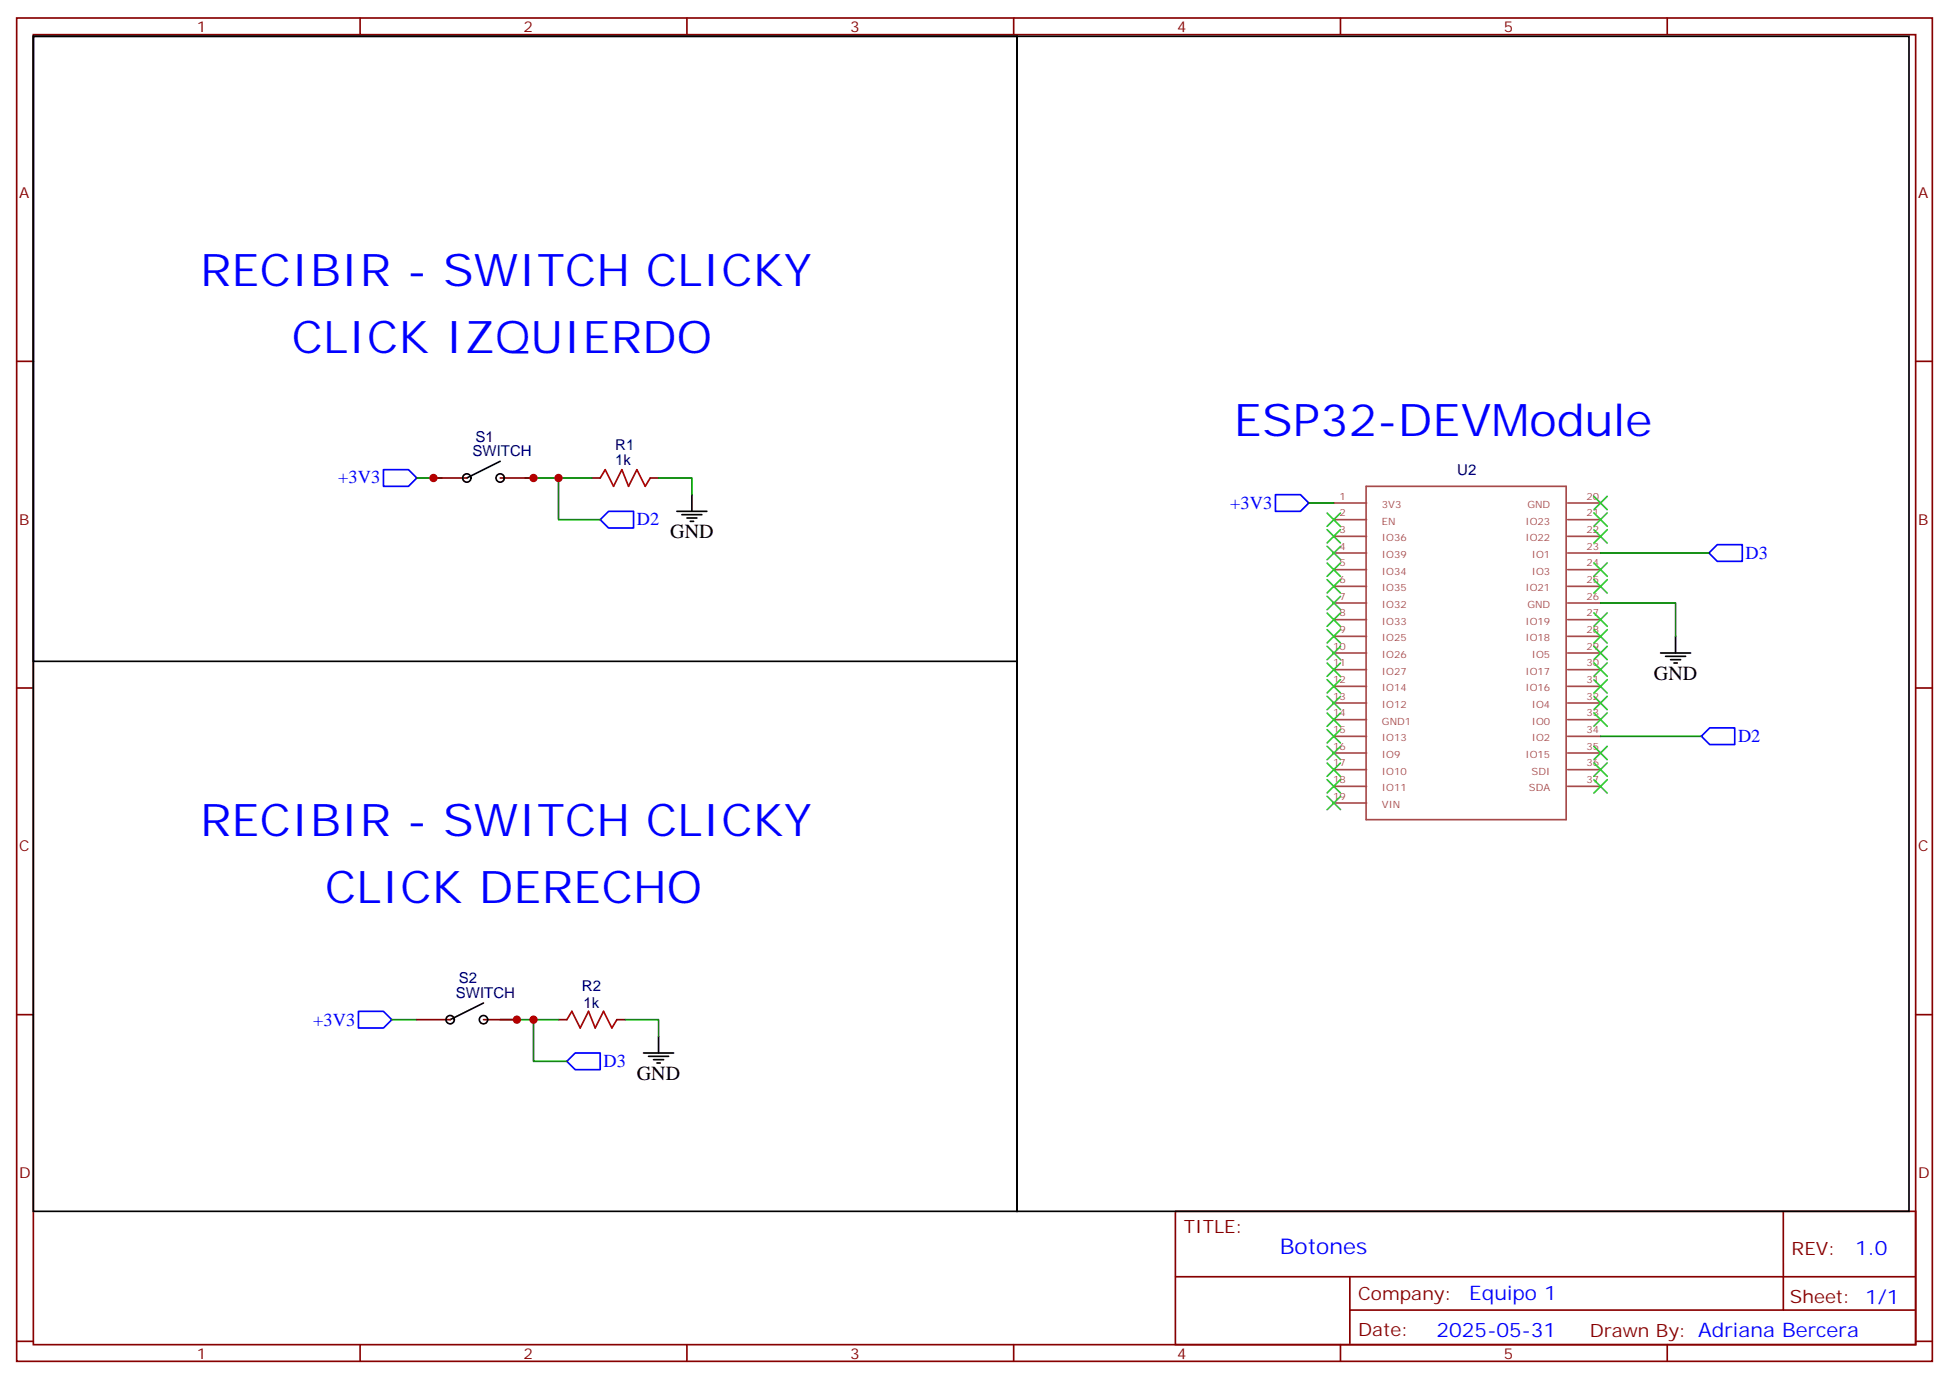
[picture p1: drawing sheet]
<svg xmlns="http://www.w3.org/2000/svg" width="412mm" height="292mm" viewBox="0 0 412 292" stroke-linecap="round" stroke-linejoin="round" font-family="sans-serif">
<g fill="none" stroke="#870000" stroke-width=".35">
<path d="M3.5 3.8h405.4v284.3h-405.4zM7.1 7.3h398.2v277.3h-398.2zM76.2 3.8v3.5M145.3 3.8v3.5M214.5 3.8v3.5M283.6 3.8v3.5M352.8 3.8v3.5M3.5 76.5h3.6M405.3 76.5h3.6M91.7 101.2h7.1M105.8 101.2h7.1M125.2 101.2h1.8"/>
<path d="M137.6 101.2h1.7M3.5 145.6h3.6M405.3 145.6h3.6M3.5 214.8h3.6M88.2 215.8h7M102.3 215.8h7.1M118.2 215.8h1.7M130.5 215.8h1.8M405.3 214.8h3.6M248.7 256.4h156.6v28.2h-156.6zM377.3 256.4v20.9M248.7 270.2h156.5"/>
<path d="M285.6 277.3h119.6M285.6 270.2v14.2M3.5 283.9h3.6M76.2 284.6v3.5M145.3 284.6v3.5M214.5 284.6v3.5M283.6 284.6v3.5M352.8 284.6v3.5M405.3 283.9h3.6"/>
</g>
<g fill="none" stroke="#a64a4a" stroke-width=".35">
<path d="M282.2 106.5h7M282.2 110h7M282.2 113.5h7M282.2 117.1h7M289.1 102.9h42.3v70.6h-42.3zM331.7 106.5h7M331.7 110h7M331.7 113.5h7M331.7 117.1h7M282.2 127.6h7M282.2 138.2h7M282.2 134.7h7"/>
<path d="M282.2 131.2h7M282.2 124.1h7M282.2 120.6h7M331.7 127.6h7M331.7 138.2h7M331.7 134.7h7M331.7 131.2h7M331.7 124.1h7M331.7 120.6h7M282.2 152.3h7M282.2 155.9h7M282.2 148.8h7"/>
<path d="M282.2 145.3h7M282.2 159.4h7M282.2 141.7h7M331.7 152.3h7M331.7 155.9h7M331.7 148.8h7M331.7 145.3h7M331.7 159.4h7M331.7 141.7h7M282.2 166.4h7M282.2 170h7M282.2 162.9h7"/>
<path d="M331.7 166.4h7M331.7 162.9h7"/>
</g>
<path d="M127 101.2l1.1-1.8 1.7 3.5 1.8-3.5 1.4 3.5 1.8-3.5 1.7 3.5 1.1-1.7M119.9 215.8l1.1-1.7 1.8 3.5 1.7-3.5 1.4 3.5 1.8-3.5 1.8 3.5 1-1.8" fill="none" stroke="#a10000" stroke-width=".35"/>
<path d="M81.1 99.4h5.3l1.8 1.8-1.8 1.7h-5.3zM127 110l1.8-1.8h5.3v3.6h-5.3zM269.9 104.7h5.3l1.7 1.8-1.7 1.7h-5.3zM361.6 117.1l1.8-1.8h5.3v3.5h-5.3zM360 155.8l1.8-1.7h5.3v3.5h-5.3zM75.8 214.1h5.3l1.8 1.7-1.8 1.8h-5.3zM119.9 224.6l1.8-1.7h5.3v3.5h-5.3z" fill="none" stroke="#00f" stroke-width=".35"/>
<path d="M88.2 101.2h5.3M111.1 101.2h14.1M118.2 101.2v8.8h8.8M139.3 101.2h7.1v3.5M276.9 106.5h5.3M338.7 117.1h22.9M338.7 127.6h15.8v7.1M338.7 155.9h21.1M82.9 215.8h5.3M105.8 215.8h12.4M112.9 215.8v8.8h7M132.3 215.8h7v3.6" fill="none" stroke="#008700" stroke-width=".35"/>
<g fill="none" stroke="#000" stroke-width=".35">
<path d="M7.1 7.7h208.1v248.7h-208.1zM7.1 7.7h208.1v132.3h-208.1zM215.2 7.7h188.7v248.7h-188.7zM105.8 97.6l-7 3.6M143.2 108.2h6.4M144.3 108.9h4.2M145.3 109.6h2.2M146 110.3h.8M146.4 104.7v3.5M351.4 138.2h6.3M352.4 138.9h4.3M353.5 139.6h2.1"/>
<path d="M354.5 134.7v3.5M354.2 140.3h.7M102.3 212.3l-7.1 3.5M139.3 219.4v3.5M136.2 222.9h6.3M137.2 223.6h4.3M138.3 224.3h2.1M139 225h.7"/>
<circle cx="98.8" cy="101.2" r=".88"/>
<circle cx="105.8" cy="101.2" r=".88"/>
<circle cx="95.3" cy="215.8" r=".88"/>
<circle cx="102.3" cy="215.8" r=".88"/>
</g>
<g fill="none" stroke="#3c3" stroke-width=".35">
<path d="M280.8 115.6l2.8 2.9M280.8 119.2l2.8 2.8M280.8 112.1l2.8 2.8M280.8 108.6l2.8 2.8M283.6 115.6l-2.8 2.9M283.6 119.2l-2.8 2.8M283.6 112.1l-2.8 2.8M283.6 108.6l-2.8 2.8M337.3 119.2l2.8 2.8M337.3 108.6l2.8 2.8M337.3 105.1l2.8 2.8M337.3 112.1l2.8 2.8"/>
<path d="M340.1 105.1l-2.8 2.8M340.1 108.6l-2.8 2.8M340.1 112.1l-2.8 2.8M340.1 119.2l-2.8 2.8M280.8 122.7l2.8 2.8M280.8 126.2l2.8 2.8M280.8 129.8l2.8 2.8M280.8 133.3l2.8 2.8M280.8 136.8l2.8 2.8M283.6 122.7l-2.8 2.8M283.6 126.2l-2.8 2.8M283.6 129.8l-2.8 2.8"/>
<path d="M283.6 133.3l-2.8 2.8M283.6 136.8l-2.8 2.8M337.3 136.8l2.8 2.8M337.3 133.3l2.8 2.8M337.3 129.8l2.8 2.8M337.3 122.7l2.8 2.8M340.1 136.8l-2.8 2.8M340.1 133.3l-2.8 2.8M340.1 129.8l-2.8 2.8M340.1 122.7l-2.8 2.8M280.8 140.3l2.8 2.9M280.8 143.9l2.8 2.8"/>
<path d="M280.8 147.4l2.8 2.8M280.8 150.9l2.8 2.8M280.8 154.4l2.8 2.9M280.8 158l2.8 2.8M283.6 140.3l-2.8 2.9M283.6 143.9l-2.8 2.8M283.6 147.4l-2.8 2.8M283.6 150.9l-2.8 2.8M283.6 154.4l-2.8 2.9M283.6 158l-2.8 2.8M337.3 158l2.8 2.8M337.3 150.9l2.8 2.8"/>
<path d="M337.3 147.4l2.8 2.8M337.3 143.9l2.8 2.8M337.3 140.3l2.8 2.9M340.1 158l-2.8 2.8M340.1 150.9l-2.8 2.8M340.1 147.4l-2.8 2.8M340.1 143.9l-2.8 2.8M340.1 140.3l-2.8 2.9M280.8 161.5l2.8 2.8M280.8 165l2.8 2.9M280.8 168.6l2.8 2.8M283.6 161.5l-2.8 2.8"/>
<path d="M283.6 165l-2.8 2.9M283.6 168.6l-2.8 2.8M337.3 165l2.8 2.9M337.3 161.5l2.8 2.8M340.1 165l-2.8 2.9M340.1 161.5l-2.8 2.8"/>
</g>
<g fill="#c00">
<circle cx="118.2" cy="101.2" r=".88"/>
<circle cx="112.9" cy="215.8" r=".88"/>
<circle cx="91.7" cy="101.2" r=".88"/>
<circle cx="112.9" cy="101.2" r=".88"/>
<circle cx="109.4" cy="215.8" r=".88"/>
</g>
<g font-size="9.5" fill="#00f">
<text x="42.3" y="60.6">RECIBIR - SWITCH CLICKY</text>
<text x="61.7" y="74.7">CLICK IZQUIERDO</text>
<text x="261.1" y="92.4">ESP32-DEVModule</text>
<text x="42.3" y="177">RECIBIR - SWITCH CLICKY</text>
<text x="68.8" y="191.1">CLICK DERECHO</text>
</g>
<text font-size="4.6" fill="#00f" x="270.8" y="265.4">Botones</text>
<g font-size="4.2">
<text x="141.8" y="113.9">GND</text>
<text x="350" y="143.9">GND</text>
<text x="134.8" y="228.5">GND</text>
</g>
<g font-size="4.2" fill="#00f">
<text x="392.5" y="265.7">1.0</text>
<text x="310.9" y="275.2">Equipo 1</text>
<text x="304" y="283">2025-05-31</text>
</g>
<g font-size="3.9" fill="#00f">
<text x="71.6" y="102.3">+3V3</text>
<text x="260.3" y="107.7">+3V3</text>
<text x="134.8" y="111.2">D2</text>
<text x="369.4" y="118.3">D3</text>
<text x="367.8" y="157.1">D2</text>
<text x="66.3" y="217.1">+3V3</text>
<text x="127.7" y="225.8">D3</text>
</g>
<g font-size="3.9" fill="#800">
<text x="250.5" y="261">TITLE:</text>
<text x="379.1" y="265.7">REV:</text>
<text x="287.4" y="275.2">Company:</text>
<text x="378.7" y="275.8">Sheet: 1/1</text>
<text x="287.4" y="282.9">Date:</text>
<text x="336.4" y="282.9">Drawn By: Adriana Bercera</text>
</g>
<g font-size="3.2" fill="#800">
<text x="41.6" y="6.8">1</text>
<text x="110.8" y="6.8">2</text>
<text x="179.9" y="6.8">3</text>
<text x="249.1" y="6.8">4</text>
<text x="318.2" y="6.8">5</text>
<text x="4.1" y="41.9">A</text>
<text x="405.9" y="41.9">A</text>
<text x="4.1" y="111.1">B</text>
<text x="405.9" y="111.1">B</text>
<text x="4.1" y="180.2">C</text>
<text x="405.9" y="180.2">C</text>
<text x="4.1" y="249.3">D</text>
<text x="405.9" y="249.3">D</text>
<text x="41.6" y="287.6">1</text>
<text x="110.8" y="287.6">2</text>
<text x="179.9" y="287.6">3</text>
<text x="249.1" y="287.6">4</text>
<text x="318.2" y="287.6">5</text>
</g>
<g font-size="3.2" fill="#000080">
<text x="100.6" y="93.5">S1</text>
<text x="130.2" y="95.2">R1</text>
<text x="100" y="96.6">SWITCH</text>
<text x="130.2" y="98.4">1k</text>
<text x="308.3" y="100.5">U2</text>
<text x="97.1" y="208.2">S2</text>
<text x="123.1" y="209.8">R2</text>
<text x="96.5" y="211.2">SWITCH</text>
<text x="123.5" y="213.4">1k</text>
</g>
<g font-size="2.1" fill="#a54b4b">
<text x="283.4" y="105.8">1</text>
<text x="292.4" y="107.5">3V3</text>
<text x="323.2" y="107.5">GND</text>
<text x="335.7" y="105.8">20</text>
<text x="283.4" y="109.3">2</text>
<text x="283.4" y="112.8">3</text>
<text x="292.4" y="111">EN</text>
<text x="322.8" y="111">IO23</text>
<text x="335.7" y="112.8">22</text>
<text x="335.7" y="109.3">21</text>
<text x="283.4" y="119.9">5</text>
<text x="283.4" y="116.4">4</text>
<text x="292.4" y="118.1">IO39</text>
<text x="292.4" y="114.6">IO36</text>
<text x="322.8" y="114.6">IO22</text>
<text x="324.1" y="118.1">IO1</text>
<text x="335.7" y="119.9">24</text>
<text x="335.7" y="116.4">23</text>
<text x="283.4" y="123.4">6</text>
<text x="292.4" y="121.6">IO34</text>
<text x="292.4" y="125.1">IO35</text>
<text x="322.8" y="125.1">IO21</text>
<text x="324.1" y="121.6">IO3</text>
<text x="335.7" y="123.4">25</text>
<text x="283.4" y="126.9">7</text>
<text x="283.4" y="130.5">8</text>
<text x="292.4" y="128.7">IO32</text>
<text x="323.2" y="128.7">GND</text>
<text x="335.7" y="126.9">26</text>
<text x="335.7" y="130.5">27</text>
<text x="282.1" y="137.5">10</text>
<text x="283.4" y="134">9</text>
<text x="292.4" y="135.7">IO25</text>
<text x="292.4" y="132.2">IO33</text>
<text x="322.8" y="135.7">IO18</text>
<text x="322.8" y="132.2">IO19</text>
<text x="335.7" y="137.5">29</text>
<text x="335.7" y="134">28</text>
<text x="282.1" y="141.1">11</text>
<text x="292.4" y="139.3">IO26</text>
<text x="292.4" y="142.8">IO27</text>
<text x="322.8" y="142.8">IO17</text>
<text x="324.1" y="139.3">IO5</text>
<text x="335.7" y="141.1">30</text>
<text x="282.1" y="148.1">13</text>
<text x="282.1" y="144.6">12</text>
<text x="292.4" y="149.8">IO12</text>
<text x="292.4" y="146.3">IO14</text>
<text x="322.8" y="146.3">IO16</text>
<text x="324.1" y="149.8">IO4</text>
<text x="335.7" y="148.1">32</text>
<text x="335.7" y="144.6">31</text>
<text x="282.1" y="151.6">14</text>
<text x="282.1" y="155.2">15</text>
<text x="292.4" y="153.4">GND1</text>
<text x="324.1" y="153.4">IO0</text>
<text x="335.7" y="151.6">33</text>
<text x="335.7" y="155.2">34</text>
<text x="282.1" y="158.7">16</text>
<text x="292.4" y="156.9">IO13</text>
<text x="292.4" y="160.4">IO9</text>
<text x="322.8" y="160.4">IO15</text>
<text x="324.1" y="156.9">IO2</text>
<text x="335.7" y="158.7">35</text>
<text x="282.1" y="165.7">18</text>
<text x="282.1" y="162.2">17</text>
<text x="292.4" y="167.5">IO11</text>
<text x="292.4" y="164">IO10</text>
<text x="323.5" y="167.5">SDA</text>
<text x="324.1" y="164">SDI</text>
<text x="335.7" y="165.7">37</text>
<text x="335.7" y="162.2">36</text>
<text x="282.1" y="169.3">19</text>
<text x="292.4" y="171">VIN</text>
</g>
</svg>
